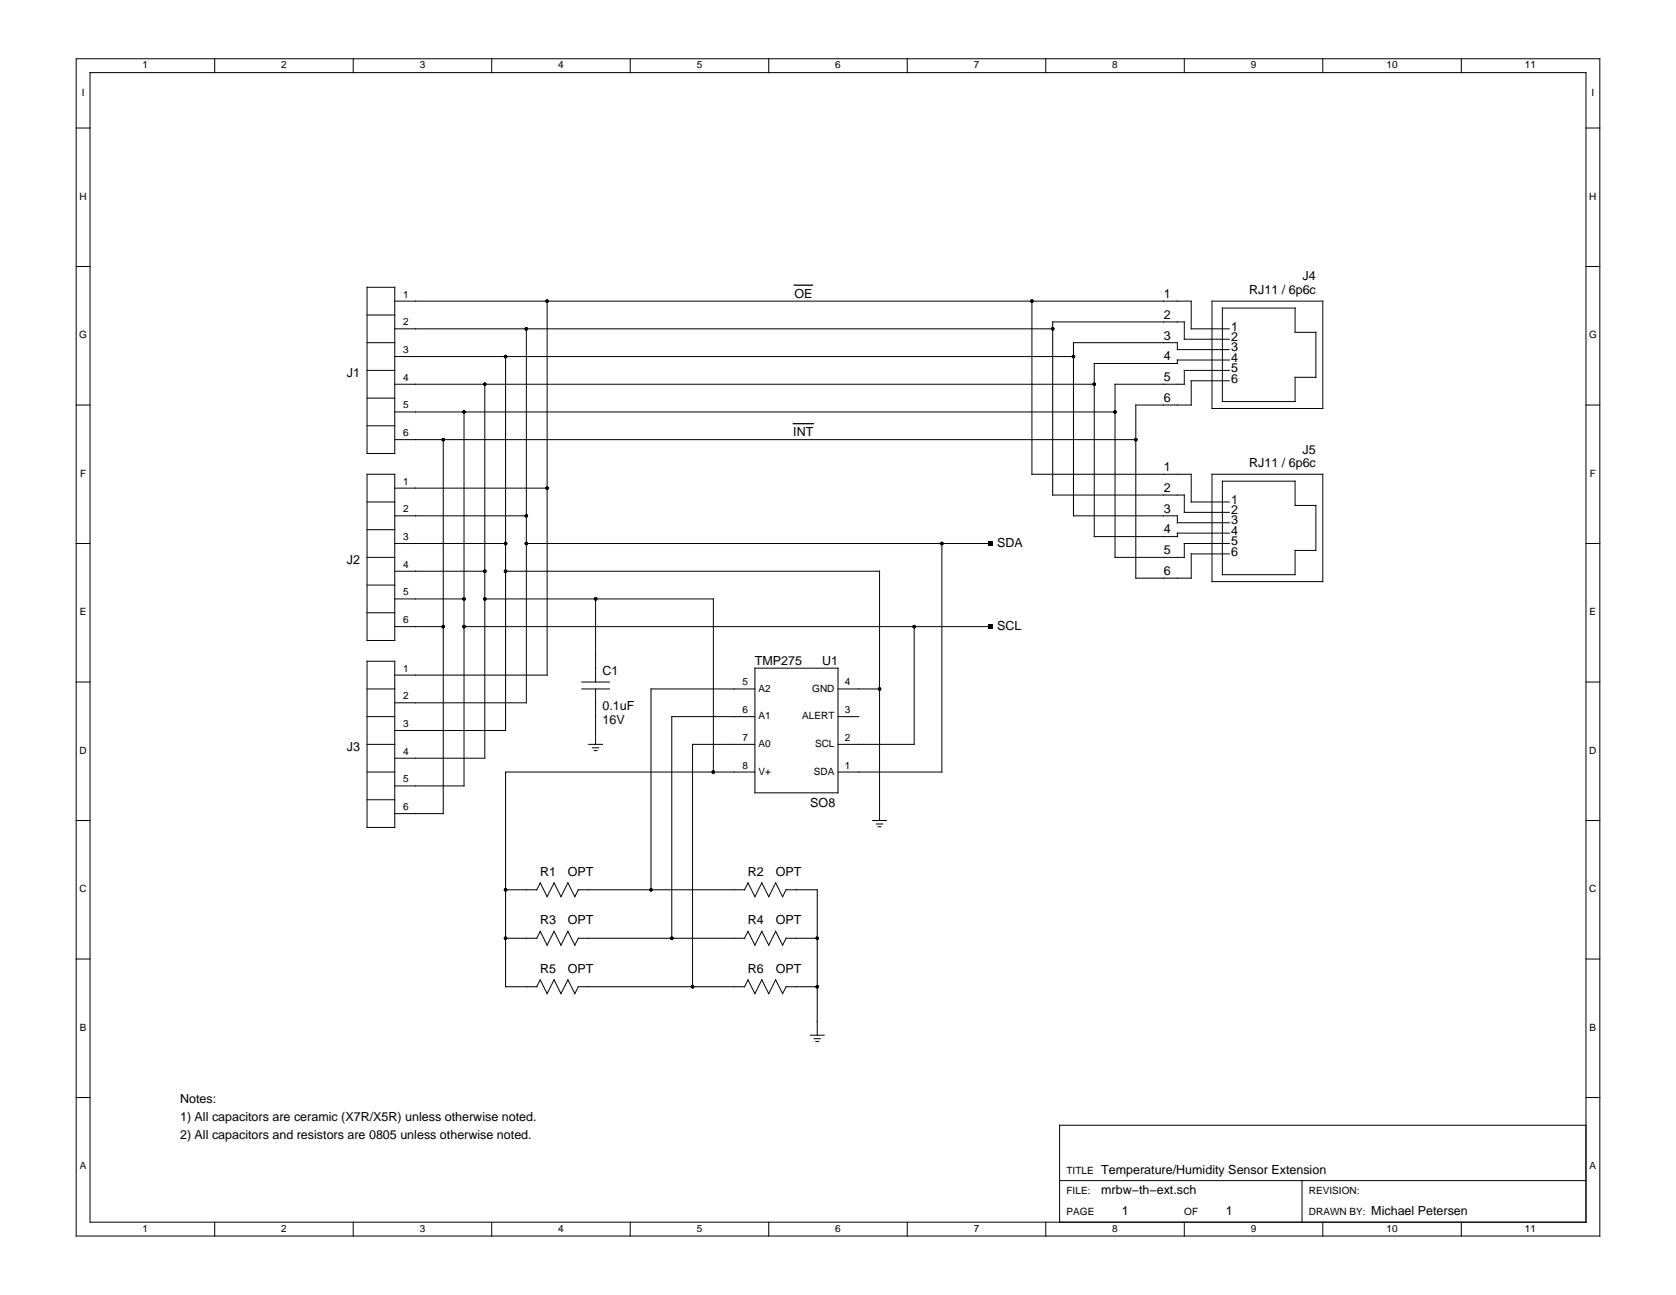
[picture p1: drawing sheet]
<svg xmlns="http://www.w3.org/2000/svg" width="279mm" height="216mm" viewBox="0 0 279 216" stroke-linecap="round" stroke-linejoin="round" font-family="sans-serif">
<g fill="none" stroke="#000" stroke-width=".17">
<path d="M12.7 9.8h254v196.3h-254zM15 12.1h249.4v191.7h-249.4zM35.8 9.8v2.3M58.9 9.8v2.3M82 9.8v2.3M105.1 9.8v2.3M128.2 9.8v2.3M151.2 9.8v2.3M174.3 9.8v2.3M197.4 9.8v2.3M220.5 9.8v2.3M243.6 9.8v2.3"/>
<path d="M12.7 21.3h2.3M264.4 21.3h2.3M12.7 44.4h2.3M61.2 57.1h4.6M61.2 47.9h4.6v27.7h-4.6zM61.2 52.5h4.6M65.8 59.4h113.2M65.8 54.8h109.7M65.8 50.2h132.8v4.6h6.3M84.3 59.4v62.4h-18.5M87.7 54.8v62.4h-21.9M91.2 50.2v62.4h-25.4"/>
<path d="M172 50.2v28.9h26.6v4.6h6.3M202 50.2h18.5v17.9h-18.5zM203.8 51.4h12.1v4h3.5v7.5h-3.5v4h-12.1zM204.9 58.3h-8.6v-1.2h-17.3v28.9h17.3v1.2h8.6M204.9 56.6h-7.5v-2.9h-21.9v28.8h21.9v2.9h7.5M264.4 44.4h2.3M12.7 67.5h2.3M61.2 61.8h4.6M61.2 79.1h4.6v27.7h-4.6zM61.2 66.4h4.6M61.2 71h4.6M65.8 68.7h120.1"/>
<path d="M65.8 64.1h116.6M65.8 73.3h123.5M73.9 73.3v62.3h-8.1M77.4 68.7v62.3h-11.6M80.8 64.1v62.3h-15M202 79.1h18.5v17.9h-18.5zM204.9 61.8h-7.5v2.3h-11.5v28.8h11.5v-2.3h7.5M204.9 60h-8.6v.6h-13.9v28.9h13.9v-.6h8.6M204.9 63.5h-6.3v4h-9.3v28.9h9.3v-4.1h6.3M264.4 67.5h2.3M12.7 90.6h2.3M61.2 92.9h4.6"/>
<path d="M61.2 83.7h4.6M61.2 88.3h4.6M61.2 97.5h4.6M65.8 90.6h18.5M65.8 95.2h15M65.8 99.9h11.6M65.8 81.4h25.4M65.8 86h21.9M80.8 99.9h38.1v28.8M84.3 95.2h62.3v41.6M87.7 90.6h77.4M99.3 99.9v13.8"/>
<path d="M157 90.6v38.1h-17.3M203.8 80.2h12.1v4.1h3.5v7.5h-3.5v4h-12.1zM264.4 90.6h2.3M12.7 113.7h2.3M61.2 119.5h4.6M61.2 114.9h4.6M61.2 110.2h4.6v27.8h-4.6zM61.2 102.2h4.6M65.8 104.5h8.1M77.4 104.5h87.7M97 114.9h4.6M97 113.7h4.6"/>
<path d="M99.3 114.9v9.2M125.8 111.4h13.9v20.8h-13.9zM125.8 119.5h-13.8v36.9M125.8 114.9h-17.3v33.4M139.7 119.5h3.5M139.7 114.9h6.9M152.4 104.5v19.6h-12.7M264.4 113.7h2.3M12.7 136.8h2.3M61.2 128.7h4.6M61.2 124.1h4.6M61.2 133.3h4.6"/>
<path d="M98.1 124.1h2.3M98.8 124.7h1M99.1 125.1h.4M125.8 128.7h-41.5v35.8h5.2l.6-1.1 1.1 2.3 1.2-2.3 1.1 2.3 1.2-2.3 1.1 2.3 .6-1.2h27.7M125.8 124.1h-10.3v40.4M145.5 136.8h2.3M146.1 137.4h1M146.4 137.8h.5M264.4 136.8h2.3M12.7 159.9h2.3M84.3 148.3h5.2l.6-1.1 1.1 2.3 1.2-2.3 1.1 2.3 1.2-2.3 1.1 2.3 .6-1.2h27.7M84.3 156.4h5.2l.6-1.1 1.1 2.3 1.2-2.3 1.1 2.3 1.2-2.3 1.1 2.3 .6-1.2h27.7"/>
<path d="M124.1 148.3l.6-1.1 1.1 2.3 1.2-2.3 1.2 2.3 1.1-2.3 1.2 2.3 .5-1.2h5.2v24.3M124.1 156.4l.6-1.1 1.1 2.3 1.2-2.3 1.2 2.3 1.1-2.3 1.2 2.3 .5-1.2h5.2M264.4 159.9h2.3M124.1 164.5l.6-1.1 1.1 2.3 1.2-2.3 1.2 2.3 1.1-2.3 1.2 2.3 .5-1.2h5.2M135.1 172.6h2.3M135.7 173.2h1.1M136 173.6h.5M12.7 183h2.3M176.6 196.8h87.8M217.1 196.8v7M264.4 187.6h-87.8v16.2M264.4 183h2.3"/>
<path d="M35.8 203.8v2.3M58.9 203.8v2.3M82 203.8v2.3M105.1 203.8v2.3M128.2 203.8v2.3M151.2 203.8v2.3M174.3 203.8v2.3M197.4 203.8v2.3M220.5 203.8v2.3M243.6 203.8v2.3"/>
</g>
<path d="M132.4 47.5h3M132.2 70.6h3.4" fill="none" stroke="#000" stroke-width=".21"/>
<g fill="#000">
<path d="M164.8 90.3h.6v.7h-.6zM164.8 104.1h.6v.7h-.6z"/>
<circle cx="84.3" cy="59.4" r=".29"/>
<circle cx="87.7" cy="54.8" r=".29"/>
<circle cx="91.2" cy="50.2" r=".29"/>
<circle cx="172" cy="50.2" r=".29"/>
<circle cx="175.5" cy="54.8" r=".29"/>
<circle cx="179" cy="59.4" r=".29"/>
<circle cx="73.9" cy="73.3" r=".29"/>
<circle cx="77.4" cy="68.7" r=".29"/>
<circle cx="80.8" cy="64.1" r=".29"/>
<circle cx="182.4" cy="64.1" r=".29"/>
<circle cx="185.9" cy="68.7" r=".29"/>
<circle cx="189.3" cy="73.3" r=".29"/>
<circle cx="77.4" cy="99.9" r=".29"/>
<circle cx="80.8" cy="99.9" r=".29"/>
<circle cx="80.8" cy="95.2" r=".29"/>
<circle cx="84.3" cy="95.2" r=".29"/>
<circle cx="84.3" cy="90.6" r=".29"/>
<circle cx="87.7" cy="86" r=".29"/>
<circle cx="87.7" cy="90.6" r=".29"/>
<circle cx="91.2" cy="81.4" r=".29"/>
<circle cx="99.3" cy="99.9" r=".29"/>
<circle cx="157" cy="90.6" r=".29"/>
<circle cx="73.9" cy="104.5" r=".29"/>
<circle cx="77.4" cy="104.5" r=".29"/>
<circle cx="146.6" cy="114.9" r=".29"/>
<circle cx="152.4" cy="104.5" r=".29"/>
<circle cx="118.9" cy="128.7" r=".29"/>
<circle cx="84.3" cy="148.3" r=".29"/>
<circle cx="84.3" cy="156.4" r=".29"/>
<circle cx="108.5" cy="148.3" r=".29"/>
<circle cx="112" cy="156.4" r=".29"/>
<circle cx="136.2" cy="156.4" r=".29"/>
<circle cx="115.5" cy="164.5" r=".29"/>
<circle cx="136.2" cy="164.5" r=".29"/>
</g>
<g font-size="2.1">
<text x="217.2" y="46.7">J4</text>
<text x="132.4" y="49.6">OE</text>
<text x="194" y="49.7">1</text>
<text x="194" y="53.2">2</text>
<text x="208.2" y="49.1">RJ11 / 6p6c</text>
<text x="194" y="56.6">3</text>
<text x="205.2" y="55.1">1</text>
<text x="205.2" y="56.8">2</text>
<text x="205.2" y="58.6">3</text>
<text x="57.8" y="62.9">J1</text>
<text x="194" y="60.1">4</text>
<text x="194" y="63.5">5</text>
<text x="205.2" y="60.3">4</text>
<text x="205.2" y="62">5</text>
<text x="205.2" y="63.8">6</text>
<text x="194" y="67">6</text>
<text x="132.2" y="72.7">INT</text>
<text x="208.2" y="77.9">RJ11 / 6p6c</text>
<text x="217.2" y="75.6">J5</text>
<text x="194" y="78.6">1</text>
<text x="194" y="82">2</text>
<text x="205.2" y="84">1</text>
<text x="194" y="85.5">3</text>
<text x="194" y="88.9">4</text>
<text x="205.2" y="85.7">2</text>
<text x="205.2" y="87.4">3</text>
<text x="205.2" y="89.2">4</text>
<text x="57.8" y="94.1">J2</text>
<text x="166.3" y="91.2">SDA</text>
<text x="194" y="92.4">5</text>
<text x="194" y="95.9">6</text>
<text x="205.2" y="90.9">5</text>
<text x="205.2" y="92.6">6</text>
<text x="166.3" y="105">SCL</text>
<text x="100.4" y="112.6">C1</text>
<text x="125.8" y="110.8">TMP275</text>
<text x="137" y="110.8">U1</text>
<text x="100.4" y="118.3">0.1uF</text>
<text x="57.8" y="125.3">J3</text>
<text x="100.4" y="120.6">16V</text>
<text x="135.1" y="134.5">SO8</text>
<text x="90.1" y="146">R1</text>
<text x="94.7" y="146">OPT</text>
<text x="124.7" y="146">R2</text>
<text x="129.3" y="146">OPT</text>
<text x="90.1" y="154.1">R3</text>
<text x="94.7" y="154.1">OPT</text>
<text x="124.7" y="154.1">R4</text>
<text x="129.3" y="154.1">OPT</text>
<text x="90.1" y="162.2">R5</text>
<text x="94.7" y="162.2">OPT</text>
<text x="124.7" y="162.2">R6</text>
<text x="129.3" y="162.2">OPT</text>
<text x="30" y="183.9">Notes:</text>
<text x="30" y="186.9">1) All capacitors are ceramic (X7R/X5R) unless otherwise noted.</text>
<text x="30" y="189.9">2) All capacitors and resistors are 0805 unless otherwise noted.</text>
<text x="183.6" y="195.7">Temperature/Humidity Sensor Extension</text>
<text x="183.6" y="199.1">mrbw−th−ext.sch</text>
<text x="187" y="202.6">1</text>
<text x="204.4" y="202.6">1</text>
<text x="228.6" y="202.6">Michael Petersen</text>
</g>
<g font-size="1.7">
<text x="23.8" y="11.4">1</text>
<text x="46.9" y="11.4">2</text>
<text x="70" y="11.4">3</text>
<text x="93.1" y="11.4">4</text>
<text x="116.1" y="11.4">5</text>
<text x="139.2" y="11.4">6</text>
<text x="162.3" y="11.4">7</text>
<text x="185.4" y="11.4">8</text>
<text x="208.5" y="11.4">9</text>
<text x="231.1" y="11.4">10</text>
<text x="254.2" y="11.4">11</text>
<text x="13.6" y="16">I</text>
<text x="265.3" y="16">I</text>
<text x="13.3" y="33.3">H</text>
<text x="264.9" y="33.3">H</text>
<text x="67.2" y="49.6">1</text>
<text x="13.2" y="56.4">G</text>
<text x="67.2" y="54.2">2</text>
<text x="67.2" y="58.9">3</text>
<text x="264.9" y="56.4">G</text>
<text x="67.2" y="63.5">4</text>
<text x="67.2" y="68.1">5</text>
<text x="67.2" y="72.7">6</text>
<text x="13.3" y="79.5">F</text>
<text x="67.2" y="80.8">1</text>
<text x="265" y="79.5">F</text>
<text x="67.2" y="85.4">2</text>
<text x="67.2" y="90">3</text>
<text x="67.2" y="94.7">4</text>
<text x="67.2" y="99.3">5</text>
<text x="13.3" y="102.6">E</text>
<text x="67.2" y="103.9">6</text>
<text x="265" y="102.6">E</text>
<text x="67.2" y="112">1</text>
<text x="67.2" y="116.6">2</text>
<text x="123.8" y="118.9">6</text>
<text x="123.8" y="114.3">5</text>
<text x="126.4" y="119.9">A1</text>
<text x="126.4" y="115.3">A2</text>
<text x="133.7" y="119.9">ALERT</text>
<text x="135.4" y="115.3">GND</text>
<text x="140.9" y="118.9">3</text>
<text x="140.9" y="114.3">4</text>
<text x="13.3" y="125.7">D</text>
<text x="67.2" y="121.2">3</text>
<text x="67.2" y="125.8">4</text>
<text x="123.8" y="123.5">7</text>
<text x="126.4" y="124.5">A0</text>
<text x="135.9" y="124.5">SCL</text>
<text x="140.9" y="123.5">2</text>
<text x="264.9" y="125.7">D</text>
<text x="67.2" y="130.4">5</text>
<text x="123.8" y="128.1">8</text>
<text x="126.4" y="129.2">V+</text>
<text x="135.7" y="129.2">SDA</text>
<text x="140.9" y="128.1">1</text>
<text x="67.2" y="135.1">6</text>
<text x="13.3" y="148.8">C</text>
<text x="264.9" y="148.8">C</text>
<text x="13.3" y="171.9">B</text>
<text x="265" y="171.9">B</text>
<text x="13.3" y="195">A</text>
<text x="177.8" y="195.7">TITLE</text>
<text x="265" y="195">A</text>
<text x="177.8" y="199.1">FILE:</text>
<text x="177.8" y="202.6">PAGE</text>
<text x="197.4" y="202.6">OF</text>
<text x="218.2" y="199.1">REVISION:</text>
<text x="218.2" y="202.6">DRAWN BY:</text>
<text x="23.8" y="205.3">1</text>
<text x="46.9" y="205.3">2</text>
<text x="70" y="205.3">3</text>
<text x="93.1" y="205.3">4</text>
<text x="116.1" y="205.3">5</text>
<text x="139.2" y="205.3">6</text>
<text x="162.3" y="205.3">7</text>
<text x="185.4" y="205.3">8</text>
<text x="208.5" y="205.3">9</text>
<text x="231.1" y="205.3">10</text>
<text x="254.2" y="205.3">11</text>
</g>
</svg>
